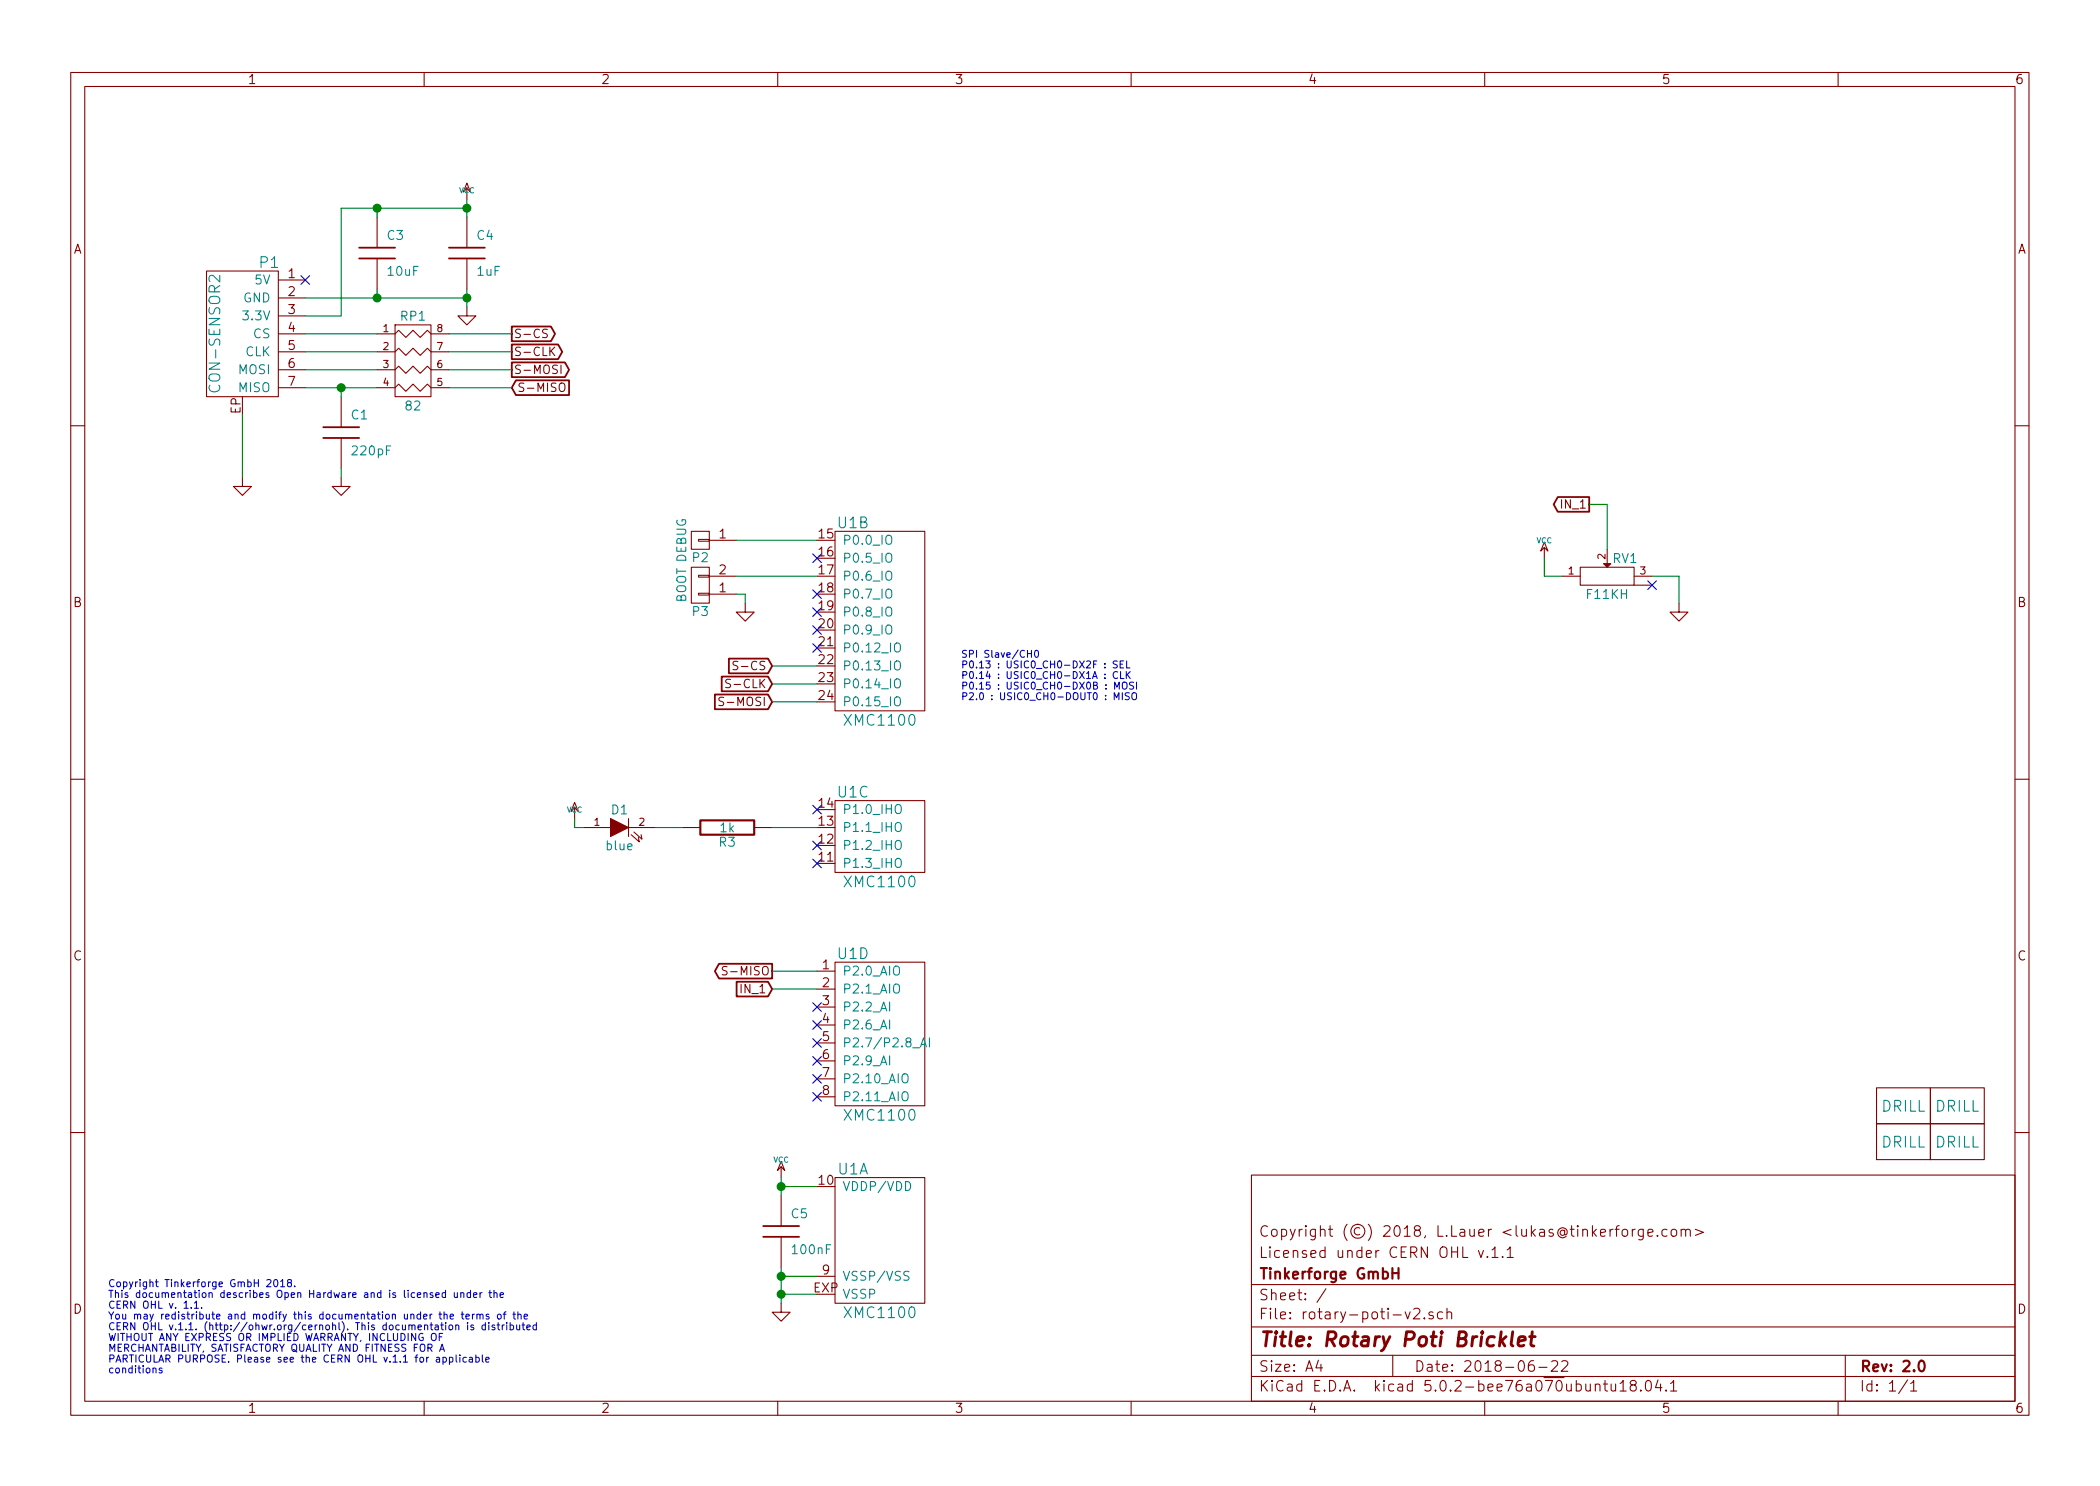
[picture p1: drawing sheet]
EESchema Schematic File Version 4
LIBS:tinkerforge
LIBS:power
LIBS:74xx
EELAYER 26 0
EELAYER END
$Descr A4 11693 8268
encoding utf-8
Sheet 1 1
Title "Rotary Poti Bricklet"
Date "2018-06-22"
Rev "2.0"
Comp "Tinkerforge GmbH"
Comment1 "Licensed under CERN OHL v.1.1"
Comment2 "Copyright (©) 2018, L.Lauer <lukas@tinkerforge.com>"
Comment3 ""
Comment4 ""
$EndDescr
Text Notes 600  7650 0    40   ~ 0
Copyright Tinkerforge GmbH 2018.\nThis documentation describes Open Hardware and is licensed under the\nCERN OHL v. 1.1.\nYou may redistribute and modify this documentation under the terms of the\nCERN OHL v.1.1. (http://ohwr.org/cernohl). This documentation is distributed\nWITHOUT ANY EXPRESS OR IMPLIED WARRANTY, INCLUDING OF\nMERCHANTABILITY, SATISFACTORY QUALITY AND FITNESS FOR A\nPARTICULAR PURPOSE. Please see the CERN OHL v.1.1 for applicable\nconditions\n
$Comp
L tinkerforge:DRILL U4
U 1 1
P 10600 6350
F 0 "U4" H 10650 6400 60  0001 C CNN
F 1 "DRILL" H 10600 6350 60  0000 C CNN
F 2 "kicad-libraries:DRILL_NP" H 10600 6350 60  0001 C CNN
F 3 "" H 10600 6350 60  0001 C CNN
	1    10600 6350
	1    0    0    -1  
$EndComp
$Comp
L tinkerforge:DRILL U3
U 1 1
P 10600 6150
F 0 "U3" H 10650 6200 60  0001 C CNN
F 1 "DRILL" H 10600 6150 60  0000 C CNN
F 2 "kicad-libraries:DRILL_NP" H 10600 6150 60  0001 C CNN
F 3 "" H 10600 6150 60  0001 C CNN
	1    10600 6150
	1    0    0    -1  
$EndComp
$Comp
L tinkerforge:DRILL U5
U 1 1
P 10900 6150
F 0 "U5" H 10950 6200 60  0001 C CNN
F 1 "DRILL" H 10900 6150 60  0000 C CNN
F 2 "kicad-libraries:DRILL_NP" H 10900 6150 60  0001 C CNN
F 3 "" H 10900 6150 60  0001 C CNN
	1    10900 6150
	1    0    0    -1  
$EndComp
$Comp
L tinkerforge:DRILL U6
U 1 1
P 10900 6350
F 0 "U6" H 10950 6400 60  0001 C CNN
F 1 "DRILL" H 10900 6350 60  0000 C CNN
F 2 "kicad-libraries:DRILL_NP" H 10900 6350 60  0001 C CNN
F 3 "" H 10900 6350 60  0001 C CNN
	1    10900 6350
	1    0    0    -1  
$EndComp
$Comp
L tinkerforge:VCC #PWR01
U 1 1
P 2600 1100
F 0 "#PWR01" H 2600 1200 30  0001 C CNN
F 1 "VCC" H 2600 1150 30  0000 C CNN
F 2 "" H 2600 1100 60  0001 C CNN
F 3 "" H 2600 1100 60  0001 C CNN
	1    2600 1100
	1    0    0    -1  
$EndComp
$Comp
L tinkerforge:GND #PWR02
U 1 1
P 1900 2650
F 0 "#PWR02" H 1900 2650 30  0001 C CNN
F 1 "GND" H 1900 2580 30  0001 C CNN
F 2 "" H 1900 2650 60  0001 C CNN
F 3 "" H 1900 2650 60  0001 C CNN
	1    1900 2650
	1    0    0    -1  
$EndComp
$Comp
L tinkerforge:GND #PWR03
U 1 1
P 2600 1700
F 0 "#PWR03" H 2600 1700 30  0001 C CNN
F 1 "GND" H 2600 1630 30  0001 C CNN
F 2 "" H 2600 1700 60  0001 C CNN
F 3 "" H 2600 1700 60  0001 C CNN
	1    2600 1700
	1    0    0    -1  
$EndComp
$Comp
L tinkerforge:CON-SENSOR2 P1
U 1 1
P 1350 1850
F 0 "P1" H 1200 2250 60  0000 C CNN
F 1 "CON-SENSOR2" V 1500 1850 60  0000 C CNN
F 2 "kicad-libraries:CON-SENSOR2" H 1450 1700 60  0001 C CNN
F 3 "" H 1450 1700 60  0000 C CNN
	1    1350 1850
	-1   0    0    -1  
$EndComp
$Comp
L tinkerforge:C C3
U 1 1
P 2100 1400
F 0 "C3" H 2150 1500 50  0000 L CNN
F 1 "10uF" H 2150 1300 50  0000 L CNN
F 2 "kicad-libraries:C0805" H 2100 1400 60  0001 C CNN
F 3 "" H 2100 1400 60  0000 C CNN
	1    2100 1400
	1    0    0    -1  
$EndComp
$Comp
L tinkerforge:C C4
U 1 1
P 2600 1400
F 0 "C4" H 2650 1500 50  0000 L CNN
F 1 "1uF" H 2650 1300 50  0000 L CNN
F 2 "kicad-libraries:C0603F" H 2600 1400 60  0001 C CNN
F 3 "" H 2600 1400 60  0000 C CNN
	1    2600 1400
	1    0    0    -1  
$EndComp
$Comp
L tinkerforge:R_PACK4 RP1
U 1 1
P 2300 2200
F 0 "RP1" H 2300 2650 50  0000 C CNN
F 1 "82" H 2300 2150 50  0000 C CNN
F 2 "kicad-libraries:4X0402" H 2300 2200 50  0001 C CNN
F 3 "" H 2300 2200 50  0000 C CNN
	1    2300 2200
	1    0    0    -1  
$EndComp
$Comp
L tinkerforge:C C1
U 1 1
P 1900 2400
F 0 "C1" H 1950 2500 50  0000 L CNN
F 1 "220pF" H 1950 2300 50  0000 L CNN
F 2 "kicad-libraries:C0402F" H 1900 2400 60  0001 C CNN
F 3 "" H 1900 2400 60  0000 C CNN
	1    1900 2400
	1    0    0    -1  
$EndComp
$Comp
L tinkerforge:GND #PWR04
U 1 1
P 1350 2650
F 0 "#PWR04" H 1350 2650 30  0001 C CNN
F 1 "GND" H 1350 2580 30  0001 C CNN
F 2 "" H 1350 2650 60  0001 C CNN
F 3 "" H 1350 2650 60  0001 C CNN
	1    1350 2650
	1    0    0    -1  
$EndComp
Text GLabel 2850 1850 2    47   Output ~ 0
S-CS
Text GLabel 2850 1950 2    47   Output ~ 0
S-CLK
Text GLabel 2850 2050 2    47   Output ~ 0
S-MOSI
Text GLabel 2850 2150 2    47   Input ~ 0
S-MISO
Wire Wire Line
	1350 2650 1350 2300
Wire Wire Line
	1900 2650 1900 2600
Wire Wire Line
	1700 2150 1900 2150
Wire Wire Line
	1700 2050 2100 2050
Wire Wire Line
	1700 1950 2100 1950
Wire Wire Line
	2100 1850 1700 1850
Wire Wire Line
	2500 1850 2850 1850
Wire Wire Line
	2850 1950 2500 1950
Wire Wire Line
	2500 2050 2850 2050
Wire Wire Line
	2850 2150 2500 2150
Wire Wire Line
	1900 2200 1900 2150
Connection ~ 1900 2150
Wire Wire Line
	1700 1750 1900 1750
Wire Wire Line
	1900 1750 1900 1150
Wire Wire Line
	1900 1150 2100 1150
Wire Wire Line
	2600 1100 2600 1150
Connection ~ 2600 1150
Wire Wire Line
	2100 1200 2100 1150
Connection ~ 2100 1150
Wire Wire Line
	1700 1650 2100 1650
Wire Wire Line
	2600 1600 2600 1650
Connection ~ 2600 1650
Wire Wire Line
	2100 1600 2100 1650
Connection ~ 2100 1650
NoConn ~ 1700 1550
$Comp
L tinkerforge:XMC1XXX24 U1
U 1 1
P 4900 6900
F 0 "U1" H 4750 7300 60  0000 C CNN
F 1 "XMC1100" H 4900 6500 60  0000 C CNN
F 2 "kicad-libraries:QFN24-4x4mm-0.5mm" H 5050 7650 60  0001 C CNN
F 3 "" H 5050 7650 60  0000 C CNN
	1    4900 6900
	1    0    0    -1  
$EndComp
$Comp
L tinkerforge:XMC1XXX24 U1
U 2 1
P 4900 3450
F 0 "U1" H 4750 4000 60  0000 C CNN
F 1 "XMC1100" H 4900 2900 60  0000 C CNN
F 2 "kicad-libraries:QFN24-4x4mm-0.5mm" H 5050 4200 60  0001 C CNN
F 3 "" H 5050 4200 60  0000 C CNN
	2    4900 3450
	1    0    0    -1  
$EndComp
$Comp
L tinkerforge:XMC1XXX24 U1
U 3 1
P 4900 4650
F 0 "U1" H 4750 4900 60  0000 C CNN
F 1 "XMC1100" H 4900 4400 60  0000 C CNN
F 2 "kicad-libraries:QFN24-4x4mm-0.5mm" H 5050 5400 60  0001 C CNN
F 3 "" H 5050 5400 60  0000 C CNN
	3    4900 4650
	1    0    0    -1  
$EndComp
$Comp
L tinkerforge:XMC1XXX24 U1
U 4 1
P 4900 5750
F 0 "U1" H 4750 6200 60  0000 C CNN
F 1 "XMC1100" H 4900 5300 60  0000 C CNN
F 2 "kicad-libraries:QFN24-4x4mm-0.5mm" H 5050 6500 60  0001 C CNN
F 3 "" H 5050 6500 60  0000 C CNN
	4    4900 5750
	1    0    0    -1  
$EndComp
$Comp
L tinkerforge:C C5
U 1 1
P 4350 6850
F 0 "C5" H 4400 6950 50  0000 L CNN
F 1 "100nF" H 4400 6750 50  0000 L CNN
F 2 "kicad-libraries:C0603F" H 4350 6850 60  0001 C CNN
F 3 "" H 4350 6850 60  0000 C CNN
	1    4350 6850
	1    0    0    -1  
$EndComp
$Comp
L tinkerforge:VCC #PWR05
U 1 1
P 4350 6550
F 0 "#PWR05" H 4350 6650 30  0001 C CNN
F 1 "VCC" H 4350 6650 30  0000 C CNN
F 2 "" H 4350 6550 60  0001 C CNN
F 3 "" H 4350 6550 60  0001 C CNN
	1    4350 6550
	1    0    0    -1  
$EndComp
$Comp
L tinkerforge:GND #PWR06
U 1 1
P 4350 7250
F 0 "#PWR06" H 4350 7250 30  0001 C CNN
F 1 "GND" H 4350 7180 30  0001 C CNN
F 2 "" H 4350 7250 60  0001 C CNN
F 3 "" H 4350 7250 60  0001 C CNN
	1    4350 7250
	1    0    0    -1  
$EndComp
Wire Wire Line
	4350 6650 4350 6600
Wire Wire Line
	4350 6600 4550 6600
Connection ~ 4350 6600
Wire Wire Line
	4350 7050 4350 7100
Wire Wire Line
	4550 7100 4350 7100
Connection ~ 4350 7100
Wire Wire Line
	4550 7200 4350 7200
Connection ~ 4350 7200
NoConn ~ 4550 4800
NoConn ~ 4550 4700
NoConn ~ 4550 4500
$Comp
L tinkerforge:CONN_01X01 P2
U 1 1
P 3900 3000
F 0 "P2" H 3900 3100 50  0000 C CNN
F 1 "DEBUG" V 4000 3000 50  0000 C CNN
F 2 "kicad-libraries:DEBUG_PAD" H 3900 3000 50  0001 C CNN
F 3 "" H 3900 3000 50  0000 C CNN
	1    3900 3000
	-1   0    0    1   
$EndComp
Text GLabel 4300 3700 0    47   Input ~ 0
S-CS
Text GLabel 4300 3800 0    47   Input ~ 0
S-CLK
Text GLabel 4300 3900 0    47   Input ~ 0
S-MOSI
Text GLabel 4300 5400 0    47   Output ~ 0
S-MISO
Text Notes 5350 3900 0    39   ~ 0
SPI Slave/CH0\nP0.13 : USIC0_CH0-DX2F : SEL\nP0.14 : USIC0_CH0-DX1A : CLK\nP0.15 : USIC0_CH0-DX0B : MOSI\nP2.0 : USIC0_CH0-DOUT0 : MISO
Wire Wire Line
	4550 3000 4100 3000
Wire Wire Line
	4300 3700 4550 3700
Wire Wire Line
	4550 3800 4300 3800
Wire Wire Line
	4300 3900 4550 3900
NoConn ~ 4550 3600
NoConn ~ 4550 3500
NoConn ~ 4550 3100
NoConn ~ 4550 3300
NoConn ~ 4550 5600
NoConn ~ 4550 5800
NoConn ~ 4550 5900
NoConn ~ 4550 6100
$Comp
L tinkerforge:CONN_01X02 P3
U 1 1
P 3900 3250
F 0 "P3" H 3900 3400 50  0000 C CNN
F 1 "BOOT" V 4000 3250 50  0000 C CNN
F 2 "kicad-libraries:SolderJumper" H 3900 3250 50  0001 C CNN
F 3 "" H 3900 3250 50  0000 C CNN
	1    3900 3250
	-1   0    0    1   
$EndComp
$Comp
L tinkerforge:GND #PWR07
U 1 1
P 4150 3350
F 0 "#PWR07" H 4150 3350 30  0001 C CNN
F 1 "GND" H 4150 3280 30  0001 C CNN
F 2 "" H 4150 3350 60  0001 C CNN
F 3 "" H 4150 3350 60  0001 C CNN
	1    4150 3350
	1    0    0    -1  
$EndComp
$Comp
L tinkerforge:R R3
U 1 1
P 4050 4600
F 0 "R3" V 4130 4600 50  0000 C CNN
F 1 "1k" V 4050 4600 50  0000 C CNN
F 2 "kicad-libraries:R0603F" H 4050 4600 60  0001 C CNN
F 3 "" H 4050 4600 60  0000 C CNN
	1    4050 4600
	0    1    1    0   
$EndComp
$Comp
L tinkerforge:LED D1
U 1 1
P 3450 4600
F 0 "D1" H 3450 4700 50  0000 C CNN
F 1 "blue" H 3450 4500 50  0000 C CNN
F 2 "kicad-libraries:D0603F" H 3450 4600 50  0001 C CNN
F 3 "" H 3450 4600 50  0000 C CNN
	1    3450 4600
	1    0    0    -1  
$EndComp
$Comp
L tinkerforge:VCC #PWR08
U 1 1
P 3200 4550
F 0 "#PWR08" H 3200 4650 30  0001 C CNN
F 1 "VCC" H 3200 4600 30  0000 C CNN
F 2 "" H 3200 4550 60  0001 C CNN
F 3 "" H 3200 4550 60  0001 C CNN
	1    3200 4550
	1    0    0    -1  
$EndComp
Wire Wire Line
	4300 5400 4550 5400
Wire Wire Line
	4100 3200 4550 3200
Wire Wire Line
	4100 3300 4150 3300
Wire Wire Line
	4150 3300 4150 3350
Wire Wire Line
	3800 4600 3650 4600
Wire Wire Line
	3250 4600 3200 4600
Wire Wire Line
	3200 4600 3200 4550
NoConn ~ 4550 3400
$Comp
L tinkerforge:RK11K113 RV1
U 1 1
P 8950 3200
F 0 "RV1" H 9050 3300 50  0000 C CNN
F 1 "F11KH" H 8950 3100 50  0000 C CNN
F 2 "F11KH" H 8950 3200 60  0001 C CNN
F 3 "" H 8950 3200 60  0000 C CNN
	1    8950 3200
	1    0    0    -1  
$EndComp
NoConn ~ 9200 3250
$Comp
L tinkerforge:VCC #PWR09
U 1 1
P 8600 3100
F 0 "#PWR09" H 8600 3200 30  0001 C CNN
F 1 "VCC" H 8600 3200 30  0000 C CNN
F 2 "" H 8600 3100 60  0001 C CNN
F 3 "" H 8600 3100 60  0001 C CNN
	1    8600 3100
	1    0    0    -1  
$EndComp
$Comp
L tinkerforge:GND #PWR010
U 1 1
P 9350 3350
F 0 "#PWR010" H 9350 3350 30  0001 C CNN
F 1 "GND" H 9350 3280 30  0001 C CNN
F 2 "" H 9350 3350 60  0001 C CNN
F 3 "" H 9350 3350 60  0001 C CNN
	1    9350 3350
	1    0    0    -1  
$EndComp
Text GLabel 8850 2800 0    47   Output ~ 0
IN_1
Wire Wire Line
	8600 3100 8600 3200
Wire Wire Line
	8600 3200 8700 3200
Wire Wire Line
	9200 3200 9350 3200
Wire Wire Line
	9350 3200 9350 3350
Wire Wire Line
	8950 3050 8950 2800
Wire Wire Line
	8950 2800 8850 2800
Text GLabel 4300 5500 0    47   Input ~ 0
IN_1
Wire Wire Line
	4550 4600 4300 4600
NoConn ~ 4550 5700
NoConn ~ 4550 6000
Wire Wire Line
	4300 5500 4550 5500
Wire Wire Line
	1900 2150 2100 2150
Wire Wire Line
	2600 1150 2600 1200
Wire Wire Line
	2100 1150 2600 1150
Wire Wire Line
	2600 1650 2600 1700
Wire Wire Line
	2100 1650 2600 1650
Wire Wire Line
	4350 6600 4350 6550
Wire Wire Line
	4350 7100 4350 7200
Wire Wire Line
	4350 7200 4350 7250
$EndSCHEMATC
